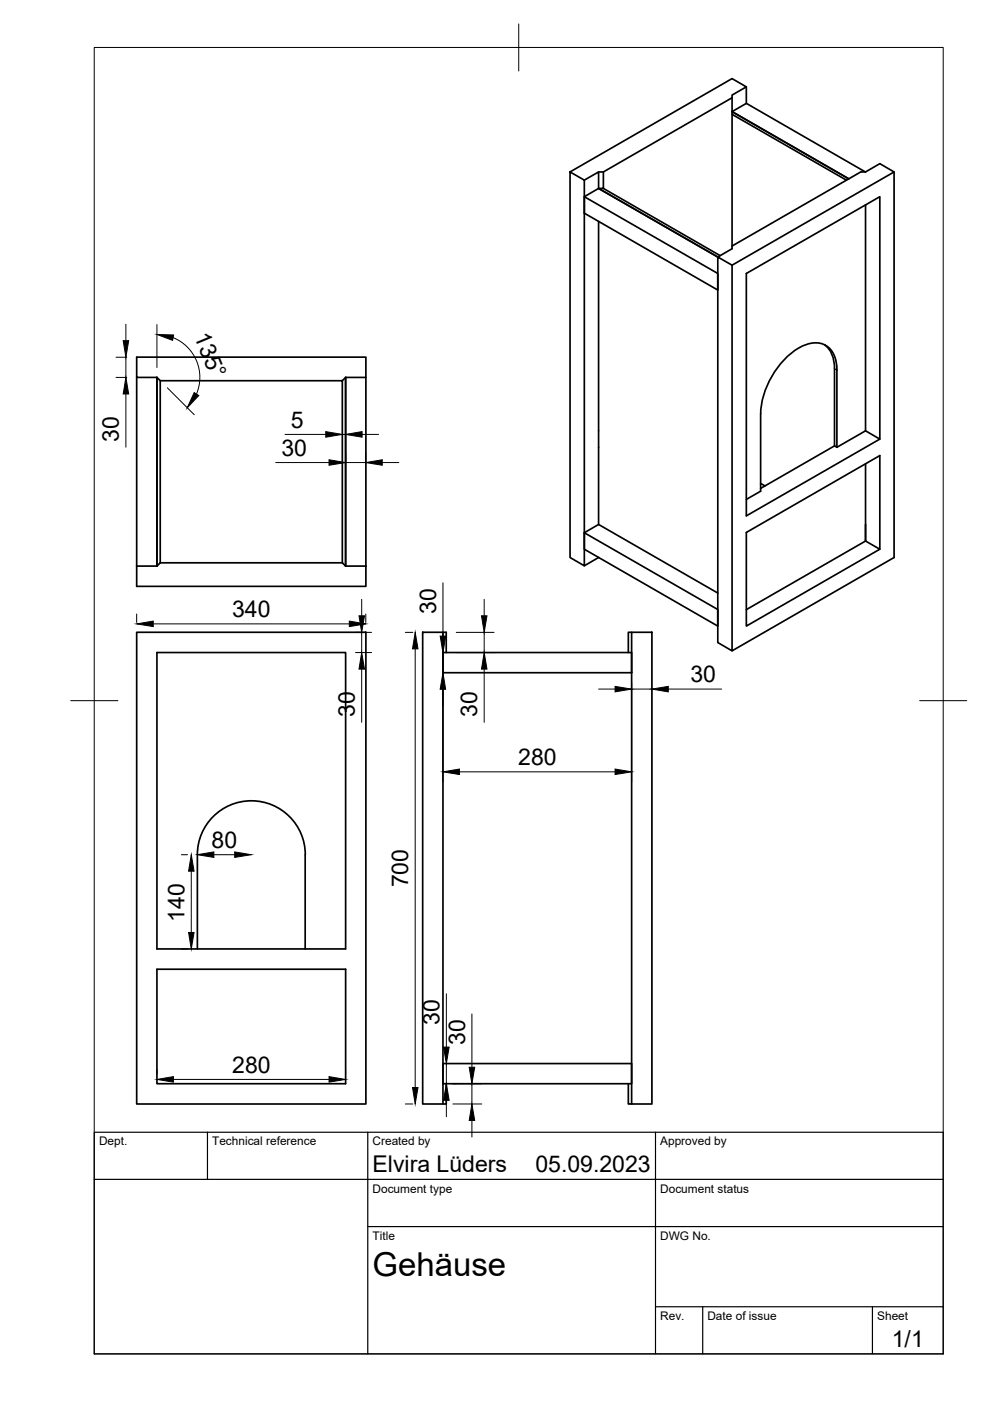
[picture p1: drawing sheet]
<svg xmlns="http://www.w3.org/2000/svg" width="210mm" height="297mm" viewBox="0 0 210 297" stroke-linecap="round" stroke-linejoin="round" font-family="sans-serif">
<!-- layer: Visible -->
<g fill="none" stroke="#000" stroke-width=".36">
<path d="M158.2 18.4v3.5M120.9 36.5l3 1.7v81.8l-3-1.8zM120.9 36.5l34.3-19.8 3 1.7-3 1.8v.5l-27.3 15.8h-1M123.9 38.2l3-1.7v3.4M126.9 39.9l25.3 14.6M127.9 36.5v3.4h-1M127.9 39.9l24.8 14.3M155.2 20.7v31.5M155.2 24.2l24.3 14M183.5 36.5l-25.3-14.6-3 1.8 24.8 14.2M189.6 36.5l-34.4 19.7M123.9 41.7l28.3 16.3v3.5l-28.3-16.3v-3.5l3-1.8 25.3 14.6"/>
<path d="M126.9 47v64.2M155.2 52.2v.5l-3 1.8v81.7l3 1.8v-81.8l-3-1.7M155.2 52.2l27.3-15.7h1l3-1.8 3.1 1.8v81.7l-34.4 19.8M183.5 43.4v47.9l-6.1 3.5M183.5 43.4v.1M174.8 73.1a5.9 5.9 0 0 1 2.1 5.1v16.3l.5 .3M177.4 78.5v16.3M177.4 78.5a5.4 5.4 0 0 0-3.1-5.6 6.9 6.9 0 0 0-6 1.5 18 18 0 0 0-7 13.4M29 80v40M33.3 80h-4.3v-4.3h48.6v4.3h-4.3M33.3 80v40M33.3 80l.7 .7"/>
<path d="M73.3 80v40M73.3 80l-.7 .7M77.6 80v40M161.3 87.8v16.3l-3.1 1.8M176.9 94.5l-15.6 9.1M183.5 98.3v16.4l3 1.7-28.3 16.3v-19.8l28.3-16.3v19.8M183.5 91.3l3 1.8-28.3 16.3v-51.4l28.3-16.3v51.4M34 119.3v-38.6h38.6v38.6M34 119.3l-.7 .7M34 119.3h38.6M72.6 119.3l.7 .7M123.9 113v3.4l28.3 16.3v-3.5l-28.3-16.2 3-1.8 25.3 14.5"/>
<path d="M127 118.2l-3.1 1.8M161.3 102.5l.9 .5M183.5 111.2v3.5l-25.3 14.6M29 134.1h48.6v100h-48.6zM33.3 138.4h40v62.8h-40zM33.3 120h-4.3v4.3h48.6v-4.3M73.3 120h4.3M89.6 134.1h4.3v100h-4.3zM93.9 138.4h40v4.2h-40zM93.9 134.1h.7v4.3M133.9 134.1h-.7v4.3M133.9 134.1h4.3v100h-4.3z"/>
<path d="M33.3 205.5h40v24.3h-40zM41.8 201.2v-20a11.4 11.4 0 0 1 11.5-11.4 11.4 11.4 0 0 1 11.4 11.4v20M93.9 225.5h40v4.3h-40zM94.6 229.8v4.3h-.7M133.2 229.8v4.3h.7"/>
</g>
<!-- layer: Visible Narrow -->
<path d="M176.9 78.2l.5 .3" fill="none" stroke="#000" stroke-width=".21"/>
<!-- layer: BORDER -->
<path d="M20 10.1h180v276.9h-180zM110 5.1v10M15 148.6h10M195 148.6h10" fill="none" stroke="#000" stroke-width=".21"/>
<!-- layer: TITLEBLOCK -->
<path d="M20 240.1h180v46.9h-180zM20 250h180M44 240.1v9.9M78 240.1v46.9M139 240.1v46.9M78 260.1h122M139 277.1h61M149 277.1v9.9M185 277.1v9.9" fill="none" stroke="#000" stroke-width=".25"/>
<!-- layer: FD_Dimensions -->
<g fill="none" stroke="#000" stroke-width=".21">
<path d="M24.6 75.7h2.3M26.7 68.7v3.5M26.7 75.7v4.3M33.3 68.8v9.1M36.7 71.6a9.1 9.1 0 0 1 5 11.9M24.6 80h2.3M26.7 83.5v11.3M35.5 82.2l5.7 5.7M58.5 98.1h11.3M60.4 92.1h8.7M72.6 92.1h.7M73.3 96v2.3"/>
<path d="M73.3 98.1h4.3M76.8 92.1h3.5M77.6 96v2.3M81 98.1h3.6M29 130.2v1.8M32.5 132.3h41.6M75.4 134.1h3.4M75.4 138.4h3.4M76.7 127.1v3.5M76.7 134.1v4.3M77.6 130.2v1.8M85.9 134.1h1.6"/>
<path d="M88 137.6v93M93.9 123.6v11.3M93.9 138.4v4.2M96.7 134.1h8.1M96.7 138.4h8.1M102.7 127.1v3.5M102.7 134.1v4.3M76.7 141.9v11.2M93.9 144.7v21M102.7 141.9v11.2M126.9 146.1h3.5M133.9 146.1h4.3"/>
<path d="M133.9 144.7v21M141.7 146.1h11.3M97.4 163.6h33M38.5 181.2h1.3M40.6 184.7v13M45.3 181.2h4.5M38.5 201.2h1.3M94.6 210.7v11.3M100.1 215v11.3M33.3 226.7v1M36.8 228.9h33M73.3 226.7v1"/>
<path d="M85.9 234.1h1.6M94.6 225.5v4.3M94.6 233.3v3.5M96 234.1h6.2M96 229.8h6.2M96 225.5h.7M100.1 229.8v4.3M100.1 237.6v3.5"/>
</g>
<g fill="#000" stroke="#000" stroke-width=".21">
<path d="M26.1 72.2h1.2l-.6 3.5zM33.3 70.9l3.5 .1-.2 1.2zM26.7 80l.6 3.5h-1.2zM41.2 83.2l.9 .7-2.4 2.6zM69.1 91.5l3.5 .6-3.5 .6zM69.8 97.5l3.5 .6-3.5 .5zM73.3 92.1l3.5-.6v1.2zM77.6 98.1l3.4-.6v1.1zM29 132.3l3.5-.6v1.1zM74.1 131.7l3.5 .6-3.5 .5zM76.1 130.6h1.2l-.6 3.5zM88 134.1l.6 3.5h-1.1z"/>
<path d="M93.3 134.9h1.2l-.6 3.5zM102.1 130.6h1.2l-.6 3.5zM76.7 138.4l.6 3.5h-1.2zM93.9 142.6l.6 3.5h-1.2zM102.7 138.4l.6 3.5h-1.2zM130.4 145.5l3.5 .6-3.5 .6zM138.2 146.1l3.5-.6v1.2zM93.9 163.6l3.5-.5v1.1zM130.4 163.1l3.5 .5-3.5 .6zM40 197.7h1.1l-.5 3.5zM40.6 181.2l.5 3.5h-1.1zM41.8 181.2l3.5-.6v1.2z"/>
<path d="M49.8 180.6l3.5 .6-3.5 .6zM33.3 228.9l3.5-.6v1.1zM69.8 228.3l3.5 .6-3.5 .5zM87.5 230.6h1.1l-.6 3.5zM94.6 229.8l.6 3.5h-1.2zM94 222h1.2l-.6 3.5zM100.1 234.1l.5 3.5h-1.1zM99.5 226.3h1.1l-.5 3.5z"/>
</g>
<text font-size="7" x="79" y="270.6">Gehäuse</text>
<g font-size="4.9">
<text x="41.1" y="71.2" transform="rotate(67 41.1 71.2)">135°</text>
<text x="25.2" y="93.6" transform="rotate(-90 25.2 93.6)">30</text>
<text x="61.6" y="90.6">5</text>
<text x="59.7" y="96.6">30</text>
<text x="49.2" y="130.8">340</text>
<text x="92.5" y="130.2" transform="rotate(-90 92.5 130.2)">30</text>
<text x="146.4" y="144.6">30</text>
<text x="75.2" y="152" transform="rotate(-90 75.2 152)">30</text>
<text x="101.2" y="152" transform="rotate(-90 101.2 152)">30</text>
<text x="109.9" y="162.2">280</text>
<text x="44.9" y="179.8">80</text>
<text x="86.6" y="188.1" transform="rotate(-90 86.6 188.1)">700</text>
<text x="39.1" y="195.4" transform="rotate(-90 39.1 195.4)">140</text>
<text x="93.2" y="217.3" transform="rotate(-90 93.2 217.3)">30</text>
<text x="98.6" y="221.6" transform="rotate(-90 98.6 221.6)">30</text>
<text x="49.2" y="227.4">280</text>
<text x="79" y="248.5">Elvira Lüders</text>
<text x="113.5" y="248.5">05.09.2023</text>
<text x="189.1" y="285.7">1/1</text>
</g>
<g font-size="2.5">
<text x="21" y="242.9">Dept.</text>
<text x="45" y="242.9">Technical reference</text>
<text x="79" y="242.9">Created by</text>
<text x="140" y="242.9">Approved by</text>
<text x="79" y="252.8">Document type</text>
<text x="140" y="252.8">Document status</text>
<text x="79" y="262.9">Title</text>
<text x="140" y="262.9">DWG No.</text>
<text x="140" y="279.9">Rev.</text>
<text x="150" y="279.9">Date of issue</text>
<text x="186" y="279.9">Sheet</text>
</g>
</svg>
